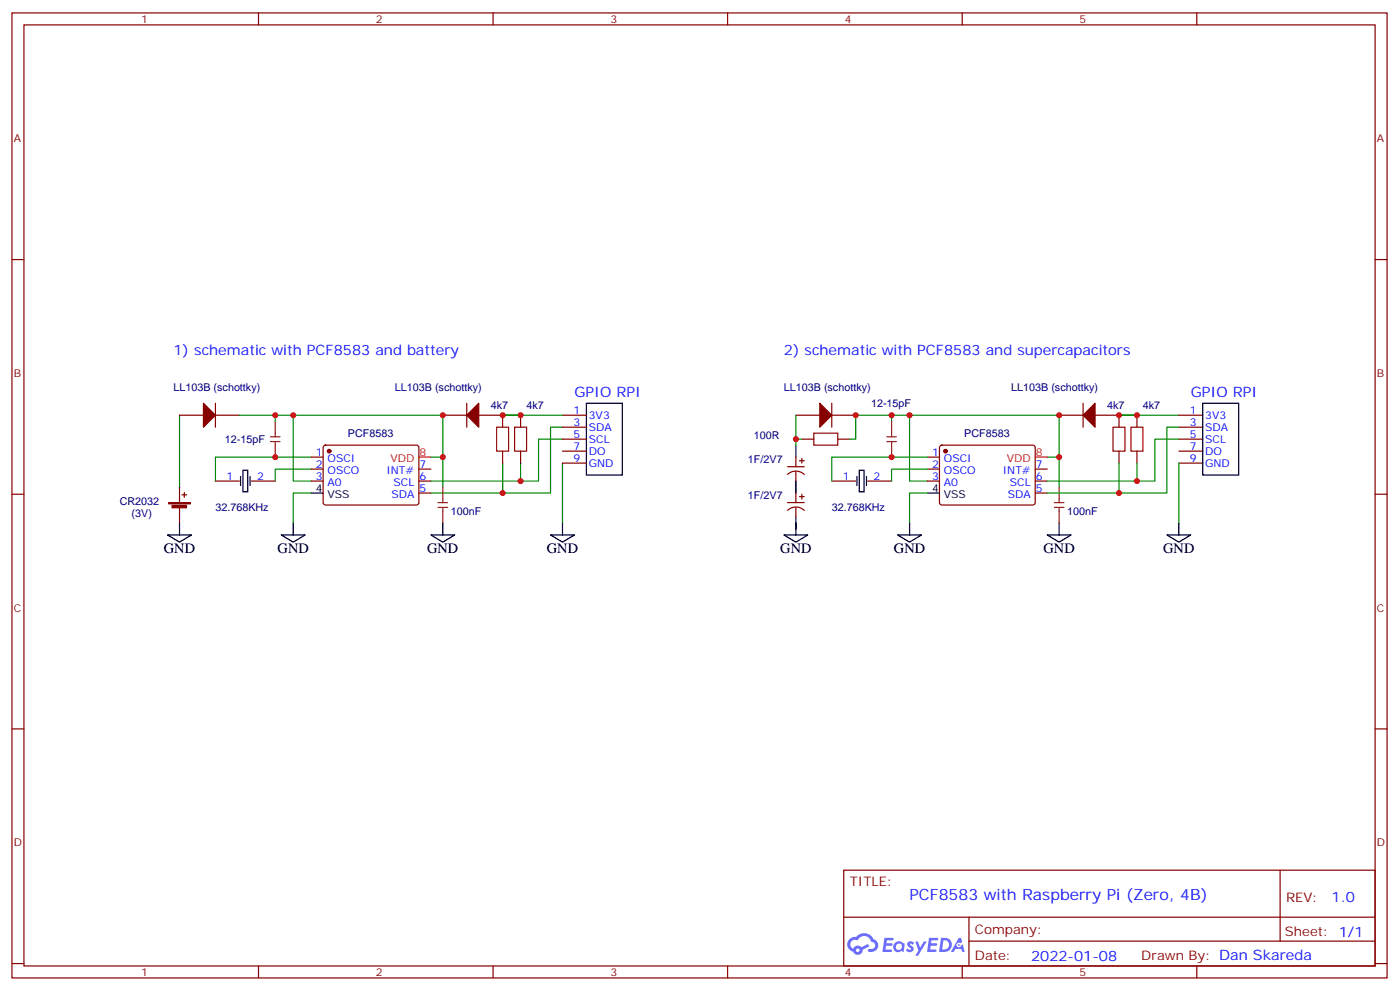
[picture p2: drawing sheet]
<svg xmlns="http://www.w3.org/2000/svg" width="413mm" height="292mm" viewBox="0 0 413 292" stroke-linecap="round" stroke-linejoin="round" font-family="sans-serif">
<g fill="none" stroke="#870000" stroke-width=".35">
<path d="M3.5 3.8h405.4v284.3h-405.4zM7.1 7.3h398.2v277.3h-398.2zM76.2 3.8v3.5M145.3 3.8v3.5M214.5 3.8v3.5M283.6 3.8v3.5M352.8 3.8v3.5M3.5 76.5h3.6M405.3 76.5h3.6M3.5 145.6h3.6M405.3 145.6h3.6M3.5 214.8h3.6"/>
<path d="M405.3 214.8h3.6M248.7 256.4h156.6v28.2h-156.6zM377.3 256.4v20.9M248.7 270.2h156.5M285.6 277.3h119.6M285.6 270.2v14.2M3.5 283.9h3.6M76.2 284.6v3.5M145.3 284.6v3.5M214.5 284.6v3.5M283.6 284.6v3.5M352.8 284.6v3.5"/>
<path d="M405.3 283.9h3.6"/>
</g>
<g fill="#5487ff">
<path d="M267.7 277.6a1.22 1.22 0 0 1 1.7 .2l-.4 .6a.47 .47 0 0 0-.3-.4 .47 .47 0 0 0-.5 .2l.1 .2a1.14 1.14 0 0 1 .8 1.8 1.14 1.14 0 0 1-1.9 0l-.2-.2 .5-.6 .7 .5a.29 .29 0 0 0 .3-.3 .29 .29 0 0 0-.2-.3 1.04 1.04 0 0 1-.6-1.7z"/>
<path d="M260.7 276.3h2.4l.3 .2-.2 .5-1.8 .1-.1 .8h1.5l.3 .4-.3 .4h-1.6l-.2 1.1h1.7l.2 .3-.2 .3-2.6 .1z"/>
<path d="M273.8 276.3h2.4l.3 .2-.1 .5-1.8 .1-.2 .8h1.6l.3 .4-.4 .4h-1.6l-.1 1.1h1.7l.2 .3-.2 .3-2.6 .1z"/>
<path d="M282.6 276.3h.7l.3 1.3-.6 .3a.69 .69 0 0 0-1 .3 .69 .69 0 0 0 .4 .9 .69 .69 0 0 0 .9-.6l.5-.2 .6 2.2h-.8l-.2-.9h-1.8l-.5 .9h-.8z"/>
<path d="M269.8 277.4h.8l.6 1.8 1.1-1.8h.9l-2.6 4.2h-.8l.9-1.5z"/>
<path d="M277.4 276.3l-.6 4.2h1.3a2.11 2.11 0 0 0 2.5-2.1 2.11 2.11 0 0 0-2.5-2.1zM278.1 277.1a1.39 1.39 0 0 1 1.7 1.4 1.39 1.39 0 0 1-1.8 1.3h-.3z"/>
<path d="M263.7 277.9a1.54 1.54 0 0 0-.1 2.2 1.54 1.54 0 0 0 2.2 .1l.6 .3 .3-2.3-.2-.3h-.4a1.49 1.49 0 0 0-2.4 0zM264 278.9a.94 .94 0 0 1 1.8 0 .94 .94 0 0 1-1.8 0z"/>
<path d="M250.4 276.7a2.18 2.18 0 0 0 1.1 3.7 1.44 1.44 0 0 0 1.6 .9 1.44 1.44 0 0 0 1.2-1.4l2-1.1-.5-.7-1.9 1a1.47 1.47 0 0 0-2.4 .4 1.39 1.39 0 0 1-.7-1.9 1.39 1.39 0 0 1 2-.5 2.12 2.12 0 0 1 2.2-1.3 2.12 2.12 0 0 1 1.9 1.7 1.14 1.14 0 0 1 1.1 1.4 1.14 1.14 0 0 1-1.7 .7 .43 .43 0 0 0-.5 .4 .43 .43 0 0 0 .4 .5 1.98 1.98 0 0 0 2.5-1.2 1.98 1.98 0 0 0-1.2-2.6 3.1 3.1 0 0 0-5.3-.6l-.9 .1zM252.3 280a.55 .55 0 0 1 1.1 0 .55 .55 0 0 1-1.1 0z"/>
<circle cx="282.6" cy="278.4" r=".26"/>
</g>
<g fill="none" stroke="#008700" stroke-width=".35">
<path d="M52.9 122.3v21.2M70.6 122.3h10.5M81.1 124.1v-1.8h5.3v19.4h5.3M86.4 122.3h44.1v21.2M91.7 134.7h-28.2v7M91.7 138.2h-10.6v3.5M127 134.7h3.5M148.2 136.5v8.8M153.5 122.3h-5.3h17.6M153.5 136.5v5.2M165.8 129.4h-7.1v12.3h-31.7M165.8 125.9h-3.5v19.4h-35.3"/>
<path d="M165.8 136.5v17.6M234.6 122.3v8.9M234.6 129.4h1.8M262.8 124.1v-1.8h5.3v19.4h5.3M262.8 122.3h-10.6v7.1h-1.7M268.1 122.3h44.1v21.2M273.4 138.2h-10.6v3.5M273.4 134.7h-28.2v7M308.7 134.7h3.5M329.8 136.5v8.8M335.1 122.3h-5.3h17.7M335.1 136.5v5.2"/>
<path d="M347.5 125.9h-3.5v19.4h-35.3M347.5 129.4h-7.1v12.3h-31.7M347.5 136.5v17.6M91.7 145.3h-5.3v8.8M234.6 154.1v1.8M273.4 145.3h-5.3v8.8"/>
</g>
<g fill="none" stroke="#000" stroke-width=".35">
<path d="M172.9 118.8h10.5v21.2h-10.5zM354.5 118.8h10.6v21.2h-10.6zM71.6 138.6h1.4v6.3h-1.4zM234.6 131.2v3.5M253.3 138.6h1.4v6.3h-1.4zM49.4 157.6h7l-3.5 2.1zM52.9 154.1v3.5M70.9 140.4v2.7M73.7 140.4v2.7M82.9 157.6h7.1l-3.6 2.1zM86.4 154.1v3.5M91.7 145.3h3.5"/>
<path d="M127 157.6h7.1l-3.6 2.1zM130.5 154.1v3.5M162.3 157.6h7l-3.5 2.1zM165.8 154.1v3.5M231.1 157.6h7l-3.5 2.1zM234.6 141.7v3.6M234.6 152.3v5.3M252.6 140.4v2.7M255.4 140.4v2.7M264.6 157.6h7l-3.5 2.1zM268.1 154.1v3.5M273.4 145.3h3.5"/>
<path d="M308.7 157.6h7l-3.5 2.1zM312.2 154.1v3.5M344 157.6h7l-3.5 2.1zM347.5 154.1v3.5"/>
</g>
<path d="M146.4 125.9h3.5v7h-3.5zM151.7 125.9h3.5v7h-3.5zM239.9 127.6h7v3.6h-7zM328.1 125.9h3.5v7h-3.5zM333.4 125.9h3.5v7h-3.5z" fill="none" stroke="#a10000" stroke-width=".35"/>
<g fill="none" stroke="#870000" stroke-width=".35">
<path d="M63.5 118.8v7.1M137.6 118.8v7.1M245.2 118.8v7.1M319.3 118.8v7.1M52.9 122.3h7.1M63.5 122.3h7.1M91.7 134.7h3.5M91.7 138.2h3.5M95.5 131.4l.5-.2h27l.5 .7-.1 16.5-.6 .4-27.1-.1-.5-.6v-16.2zM123.5 138.2h3.5M130.5 122.3h7.1M141.1 122.3h7.1v3.6"/>
<path d="M148.2 132.9v3.6M153.5 122.3v3.6M153.5 132.9v3.6M165.8 122.3h7.1M165.8 125.9h7.1M165.8 129.4h7.1M165.8 132.9h7.1M165.8 136.5h7.1M232.1 137.5h5M232.2 139.8a3.5 3.5 0 0 1 4.9 0M234.6 122.3h7.1M234.6 134.7v2.8"/>
<path d="M234.6 138.9v2.8M235.7 135.7h1.4M236.4 129.4h3.5M236.4 135v1.5M245.2 122.3h7M246.9 129.4h3.6M273.4 134.7h3.5M273.4 138.2h3.5M277.2 131.4l.4-.2h27.1l.5 .7-.1 16.5-.7 .4-27-.1-.5-.6v-16.2zM305.2 138.2h3.5M312.2 122.3h7.1M322.8 122.3h7v3.6"/>
<path d="M329.8 132.9v3.6M335.1 122.3v3.6M335.1 132.9v3.6M347.5 122.3h7M347.5 125.9h7M347.5 129.4h7M347.5 132.9h7M347.5 136.5h7M63.5 141.7h7.1M74.1 141.7h7M91.7 141.7h3.5M123.5 141.7h3.5"/>
<path d="M123.5 145.3h3.5M232.1 148.1h5M232.2 150.4a3.5 3.5 0 0 1 4.9 0M234.6 145.3v2.8M234.6 149.5v2.8M235.7 146.3h1.4M236.4 145.6v1.4M245.2 141.7h7M255.8 141.7h7M273.4 141.7h3.5M305.2 141.7h3.5M305.2 145.3h3.5"/>
</g>
<g fill="none" stroke="#8c2424" stroke-width=".35">
<path d="M79.7 128.7h2.8M79.7 130.1h2.8M81.1 124.1v4.6M81.1 130.1v4.6M261.4 128.7h2.8M261.4 130.1h2.8M262.8 124.1v4.6M262.8 130.1v4.6M129.1 148.1h2.8M129.1 149.5h2.8M130.5 143.5v4.6M130.5 149.5v4.6"/>
<path d="M310.8 148.1h2.8M310.8 149.5h2.8M312.2 143.5v4.6M312.2 149.5v4.6"/>
</g>
<g fill="#850000" stroke="#850000" stroke-width=".35">
<path d="M49.7 148.1h6.4v.3h-6.4z"/>
<path d="M50.7 148.9h4.3v.7h-4.3z"/>
</g>
<path d="M52.9 143.5v4.6M52.9 149.5v4.6M53.6 145.8h1.4M54.3 145.1v1.4" fill="none" stroke="#850000" stroke-width=".35"/>
<g fill="#870000" stroke="#870000" stroke-width=".35">
<path d="M137.6 122.3l3.5-3.5v7.1z"/>
<path d="M60 118.8l3.5 3.5-3.5 3.6z"/>
<path d="M241.7 118.8l3.5 3.5-3.5 3.6z"/>
<path d="M319.3 122.3l3.5-3.5v7.1z"/>
<circle cx="97" cy="132.9" r=".53"/>
<circle cx="278.7" cy="132.9" r=".53"/>
</g>
<path d="M123.5 134.7h3.5M305.2 134.7h3.5" fill="none" stroke="#f00" stroke-width=".35"/>
<g fill="#c00">
<circle cx="148.2" cy="145.3" r=".88"/>
<circle cx="81.1" cy="134.7" r=".88"/>
<circle cx="153.5" cy="141.7" r=".88"/>
<circle cx="148.2" cy="122.3" r=".88"/>
<circle cx="153.5" cy="122.3" r=".88"/>
<circle cx="86.4" cy="122.3" r=".88"/>
<circle cx="130.5" cy="122.3" r=".88"/>
<circle cx="130.5" cy="134.7" r=".88"/>
<circle cx="81.1" cy="122.3" r=".88"/>
<circle cx="262.8" cy="122.3" r=".88"/>
<circle cx="312.2" cy="134.7" r=".88"/>
<circle cx="312.2" cy="122.3" r=".88"/>
<circle cx="268.1" cy="122.3" r=".88"/>
<circle cx="335.1" cy="122.3" r=".88"/>
<circle cx="329.8" cy="122.3" r=".88"/>
<circle cx="335.1" cy="141.7" r=".88"/>
<circle cx="262.8" cy="134.7" r=".88"/>
<circle cx="329.8" cy="145.3" r=".88"/>
<circle cx="234.6" cy="129.4" r=".88"/>
<circle cx="252.2" cy="122.3" r=".88"/>
</g>
<text font-size="4.6" fill="#00f" x="268.1" y="265.2">PCF8583 with Raspberry Pi (Zero, 4B)</text>
<g font-size="4.2" fill="#00f">
<text x="51.2" y="104.7">1) schematic with PCF8583 and battery</text>
<text x="231.1" y="104.7">2) schematic with PCF8583 and supercapacitors</text>
<text x="169.3" y="117.1">GPIO RPI</text>
<text x="351" y="117.1">GPIO RPI</text>
<text x="392.5" y="265.7">1.0</text>
<text x="304" y="283">2022-01-08</text>
</g>
<g font-size="4.2">
<text x="48.3" y="162.9">GND</text>
<text x="81.8" y="162.9">GND</text>
<text x="125.9" y="162.9">GND</text>
<text x="161.2" y="162.9">GND</text>
<text x="230" y="162.9">GND</text>
<text x="263.5" y="162.9">GND</text>
<text x="307.6" y="162.9">GND</text>
<text x="342.9" y="162.9">GND</text>
</g>
<g font-size="3.9" fill="#800">
<text x="250.5" y="261">TITLE:</text>
<text x="379.1" y="265.7">REV:</text>
<text x="287.4" y="275.2">Company:</text>
<text x="378.7" y="275.8">Sheet: 1/1</text>
<text x="287.4" y="282.9">Date:</text>
<text x="336.4" y="282.9">Drawn By: Dan Skareda</text>
</g>
<g font-size="3.2" fill="#800">
<text x="41.6" y="6.8">1</text>
<text x="110.8" y="6.8">2</text>
<text x="179.9" y="6.8">3</text>
<text x="249.1" y="6.8">4</text>
<text x="318.2" y="6.8">5</text>
<text x="4.1" y="41.9">A</text>
<text x="405.9" y="41.9">A</text>
<text x="4.1" y="111.1">B</text>
<text x="405.9" y="111.1">B</text>
<text x="4.1" y="180.2">C</text>
<text x="405.9" y="180.2">C</text>
<text x="4.1" y="249.3">D</text>
<text x="405.9" y="249.3">D</text>
<text x="41.6" y="287.6">1</text>
<text x="110.8" y="287.6">2</text>
<text x="179.9" y="287.6">3</text>
<text x="249.1" y="287.6">4</text>
<text x="318.2" y="287.6">5</text>
</g>
<g font-size="3.2" fill="#000080">
<text x="51.2" y="115.3">LL103B (schottky)</text>
<text x="116.4" y="115.3">LL103B (schottky)</text>
<text x="231.1" y="115.3">LL103B (schottky)</text>
<text x="256.8" y="119.9">12-15pF</text>
<text x="298.1" y="115.3">LL103B (schottky)</text>
<text x="144.6" y="120.6">4k7</text>
<text x="155.2" y="120.6">4k7</text>
<text x="326.3" y="120.6">4k7</text>
<text x="336.9" y="120.6">4k7</text>
<text x="66.3" y="130.5">12-15pF</text>
<text x="102.6" y="128.7">PCF8583</text>
<text x="222.2" y="129.4">100R</text>
<text x="284.3" y="128.7">PCF8583</text>
<text x="220.5" y="136.5">1F/2V7</text>
<text x="35.3" y="148.8">CR2032</text>
<text x="220.5" y="147">1F/2V7</text>
<text x="38.8" y="152.3">(3V)</text>
<text x="63.5" y="150.6">32.768KHz</text>
<text x="132.9" y="151.7">100nF</text>
<text x="245.2" y="150.6">32.768KHz</text>
<text x="314.6" y="151.7">100nF</text>
</g>
<g font-size="3.2" fill="#00f">
<text x="169.1" y="122">1</text>
<text x="169.1" y="125.5">3</text>
<text x="173.6" y="123.4">3V3</text>
<text x="350.8" y="125.5">3</text>
<text x="350.8" y="122">1</text>
<text x="355.2" y="123.4">3V3</text>
<text x="169.1" y="129">5</text>
<text x="173.6" y="126.9">SDA</text>
<text x="173.6" y="130.5">SCL</text>
<text x="350.8" y="129">5</text>
<text x="355.2" y="130.5">SCL</text>
<text x="355.2" y="126.9">SDA</text>
<text x="93.1" y="134.3">1</text>
<text x="93.1" y="137.9">2</text>
<text x="96.6" y="136.1">OSCI</text>
<text x="123.6" y="137.9">7</text>
<text x="169.1" y="132.6">7</text>
<text x="169.1" y="136.1">9</text>
<text x="173.6" y="134">DO</text>
<text x="173.6" y="137.5">GND</text>
<text x="274.7" y="134.3">1</text>
<text x="274.7" y="137.9">2</text>
<text x="278.2" y="136.1">OSCI</text>
<text x="305.3" y="137.9">7</text>
<text x="350.8" y="136.1">9</text>
<text x="350.8" y="132.6">7</text>
<text x="355.2" y="137.5">GND</text>
<text x="355.2" y="134">DO</text>
<text x="66.8" y="141.4">1</text>
<text x="75.8" y="141.4">2</text>
<text x="93.1" y="141.4">3</text>
<text x="96.6" y="139.6">OSCO</text>
<text x="96.6" y="143.2">A0</text>
<text x="113.9" y="139.6">INT#</text>
<text x="116" y="143.2">SCL</text>
<text x="123.6" y="141.4">6</text>
<text x="248.5" y="141.4">1</text>
<text x="257.5" y="141.4">2</text>
<text x="274.7" y="141.4">3</text>
<text x="278.2" y="139.6">OSCO</text>
<text x="278.2" y="143.2">A0</text>
<text x="295.6" y="139.6">INT#</text>
<text x="297.7" y="143.2">SCL</text>
<text x="305.3" y="141.4">6</text>
<text x="115.4" y="146.7">SDA</text>
<text x="123.6" y="144.9">5</text>
<text x="297.1" y="146.7">SDA</text>
<text x="305.3" y="144.9">5</text>
</g>
<g font-size="3.2" fill="#f00">
<text x="115.1" y="136.1">VDD</text>
<text x="123.6" y="134.3">8</text>
<text x="296.8" y="136.1">VDD</text>
<text x="305.3" y="134.3">8</text>
</g>
<g font-size="3.2">
<text x="93.1" y="144.9">4</text>
<text x="96.6" y="146.7">VSS</text>
<text x="274.7" y="144.9">4</text>
<text x="278.2" y="146.7">VSS</text>
</g>
</svg>
